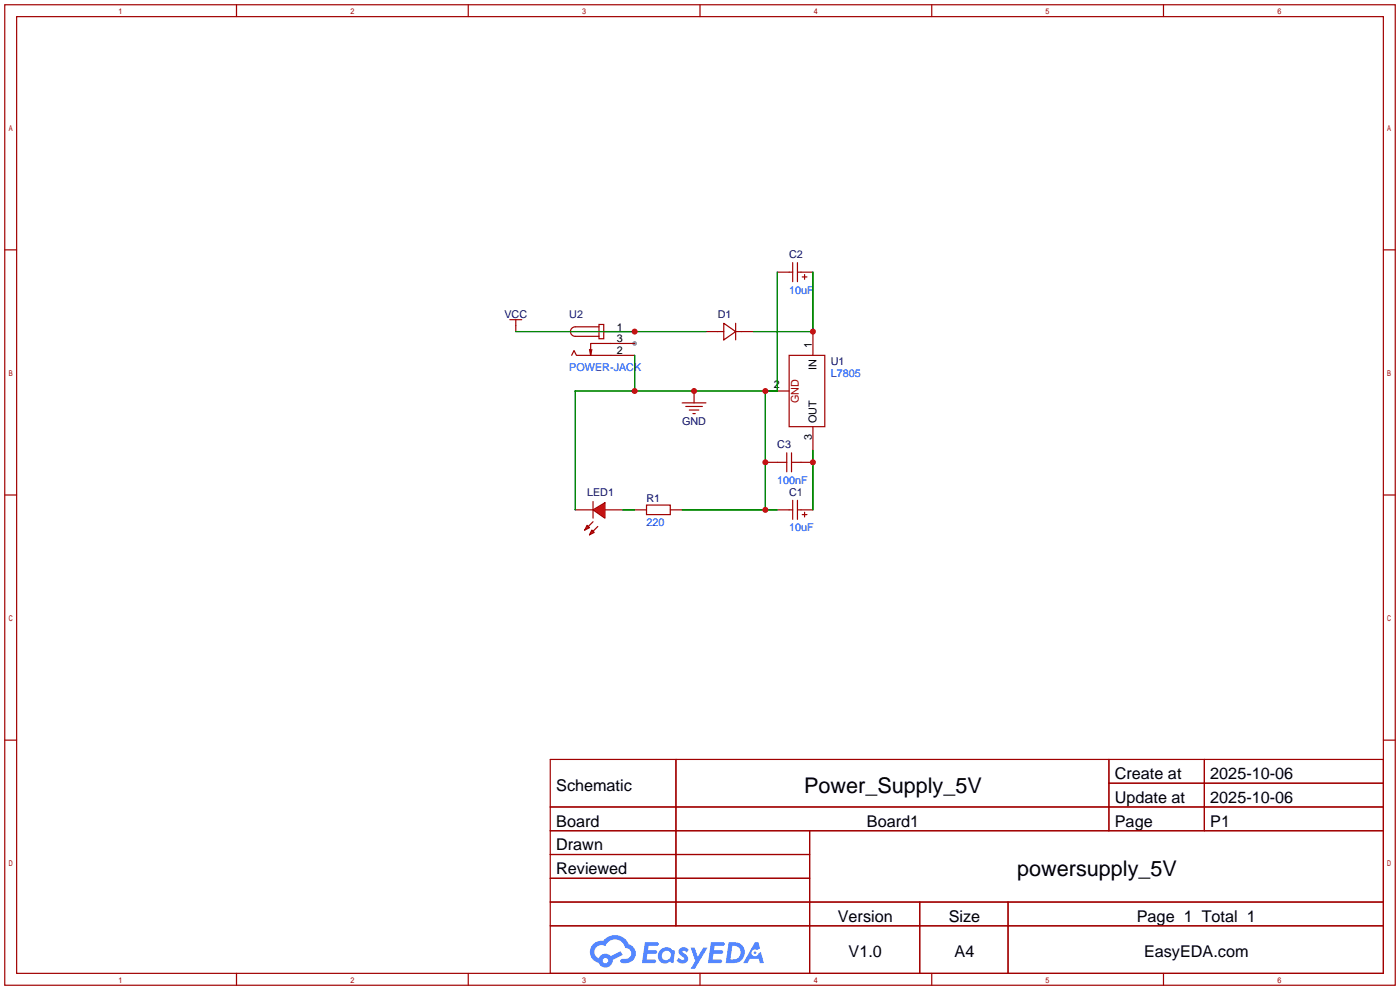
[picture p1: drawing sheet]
<svg xmlns="http://www.w3.org/2000/svg" width="299mm" height="212mm" viewBox="0 0 299 212" stroke-linecap="round" stroke-linejoin="round" font-family="sans-serif">
<circle cx="135.6" cy="73.4" r=".51" fill="#999"/>
<g fill="none" stroke="#a10000" stroke-width=".25">
<path d="M1 1h297.2v209.6h-297.2zM3.6 3.6h292.1v204.4h-292.1zM50.5 1v2.6M100.1 1v2.6M149.6 1v2.6M199.1 1v2.6M248.7 1v2.6M1 53.4h2.6M295.7 53.4h2.5M1 105.8h2.6M295.7 105.8h2.5M1 158.2h2.6"/>
<path d="M295.7 158.2h2.5M117.6 162.3h178.1v45.7h-178.1zM117.6 172.5h178.1M117.6 177.5h178.1M144.5 162.3v35.6M173 177.5v30.5M237 162.3v15.2M237 167.4h58.7M257.4 162.3v15.2M117.6 182.6h55.4M117.6 192.8h178.1M117.6 187.7h55.4"/>
<path d="M117.6 197.9h178.1M196.6 192.8v15.2M215.4 192.8v15.2M50.5 208v2.6M100.1 208v2.6M149.6 208v2.6M199.1 208v2.6M248.7 208v2.6"/>
</g>
<g fill="#5487ff">
<path d="M145.3 202.7a1.3 1.3 0 0 1 1.9 .3l-.4 .6a.54 .54 0 0 0-.9-.2l.1 .2a1.34 1.34 0 0 1 .9 1.8 1.47 1.47 0 0 1-2.3-.1l.5-.6 .8 .5a.31 .31 0 0 0 .4-.3 .31 .31 0 0 0-.3-.4 1.12 1.12 0 0 1-.7-1.8z"/>
<path d="M147.6 202.5h.9l.6 2 1.2-2h.9l-2.7 4.6h-.9l1-1.7z"/>
<path d="M137.8 201.4h1.7a1.31 1.31 0 0 1 1.2 .2 .4 .4 0 0 1-.3 .5l-1.8 .1-.1 .9h1.6a.4 .4 0 0 1 .4 .4 .4 .4 0 0 1-.5 .4h-1.6l-.2 1.2h1.4a.46 .46 0 0 1 .5 0 .46 .46 0 0 1 .1 .5l-.4 .2h-2.6z"/>
<path d="M151.9 201.4h1.7a1.32 1.32 0 0 1 1.2 .2 .39 .39 0 0 1-.3 .5l-1.8 .1-.1 .9h1.6a.4 .4 0 0 1 .4 .4 .4 .4 0 0 1-.4 .4h-1.7l-.2 1.2h1.4a.46 .46 0 0 1 .5 0 .46 .46 0 0 1 .1 .5l-.4 .2h-2.6z"/>
<path d="M161.3 201.4h.8l.3 1.3-.6 .4a.75 .75 0 0 0-1.1 .3 .75 .75 0 0 0 .5 1 .75 .75 0 0 0 .9-.7l.5-.2 .6 2.3h-.8l-.3-.9h-1.8l-.5 .9h-1z"/>
<path d="M155.7 201.4l-.6 4.4h1.5a2.27 2.27 0 0 0 2.6-2.2 2.27 2.27 0 0 0-2.7-2.2zM156.5 202.1a1.5 1.5 0 0 1 1.8 1.6 1.5 1.5 0 0 1-1.9 1.4h-.3z"/>
<path d="M141.2 203a1.6 1.6 0 0 0-.3 2.3 1.6 1.6 0 0 0 2.3 .2l.7 .3 .3-2.4-.1-.3-.5-.1a1.58 1.58 0 0 0-2.4 0zM141.8 203.5a.98 .98 0 0 1 1.6 .4 .98 .98 0 0 1-1.1 1.3 .94 .94 0 0 1-.9-.7 .94 .94 0 0 1 .4-1z"/>
<path d="M126.8 201.8a2.37 2.37 0 0 0 1.1 4 1.54 1.54 0 0 0 1.8 1 1.54 1.54 0 0 0 1.2-1.6l2.2-1.1-.5-.8-2 1a1.57 1.57 0 0 0-2.7 .5 1.5 1.5 0 0 1-.7-2.1 1.5 1.5 0 0 1 2.2-.5 2.23 2.23 0 0 1 2.3-1.4 2.23 2.23 0 0 1 2 1.8 1.16 1.16 0 0 1 1.2 1.1 1.16 1.16 0 0 1-1.1 1.2h-.7a.47 .47 0 0 0-.5 .4 .47 .47 0 0 0 .4 .5 2.17 2.17 0 0 0 2.5-.9 2.17 2.17 0 0 0-.3-2.7l-.8-.4a3.2 3.2 0 0 0-5.5-.7l-1.1 .1zM128.8 205.3a.6 .6 0 0 1 1.2 0 .6 .6 0 0 1-1.2 0z"/>
<circle cx="161.4" cy="203.6" r=".28"/>
</g>
<path d="M150.9 70.9h3.8M154.7 69.1l2.5 1.8-2.5 1.7zM157.2 70.9h3.8M157.2 69.1v3.5M122.9 109h3.8M126.7 107.2v3.5M129.3 109h3.8M135.6 109h2.6M138.2 107.9h5.1v2.1h-5.1zM143.3 109h2.5" fill="none" stroke="#a10000" stroke-width=".25"/>
<g fill="#f00" stroke="#a10000" stroke-width=".25">
<path d="M126.7 109l2.6-1.6v3.3z"/>
<path d="M126.5 113.3l.5 .5-1 .5z"/>
<path d="M125.5 112.3l.5 .5-1 .5z"/>
</g>
<g fill="none" stroke="#a10000" stroke-width=".25">
<path d="M166.1 58.2h3.3M169.4 56.1v4.1M170.4 58.2h3.3M170.4 56.1v4.1M171.4 59.2h1.1M172 58.7v1M109 68.3h2.5M110.2 68.3v2.6M122.2 75.9l.5-1 .5 1h12.4M126.5 74.7l-.3 1.2M128 69.3h1v3.1h-1zM128 69.8h-5.1a1.02 1.02 0 0 0-1 1.1 1.02 1.02 0 0 0 1 1h5.1"/>
<path d="M129 70.9h6.6M135.6 73.4h-9.4v2.5l-.2-1.2M168.7 75.9h7.6v15.3h-7.6zM173.7 70.9v5M145.8 86.1h5.1M146.6 86.9h3.5M147.3 87.6h2.1M148.1 88.4h.5M148.3 83.6v2.5M163.6 83.6h5.1M163.6 98.8h4.5M168.1 96.8v4"/>
<path d="M169.2 98.8h4.5M169.2 96.8v4M173.7 91.2v5.1M126.7 111.5l-1 1M127.8 112.5l-1.1 1M166.1 109h3.3M169.4 106.9v4.1M170.4 106.9v4.1M170.4 109h3.3M171.4 110h1.1M172 109.5v1"/>
</g>
<path d="M166.1 58.2v25.4h-43.2v25.4M173.7 58.2v12.7h-12.7M110.2 70.9h40.7M135.6 75.9v7.7M163.6 83.6v25.4M173.7 96.3v12.7M133.1 109h2.5M145.8 109h20.3" fill="none" stroke="#008700" stroke-width=".25"/>
<g fill="#c00">
<circle cx="135.6" cy="70.9" r=".63"/>
<circle cx="173.7" cy="70.9" r=".63"/>
<circle cx="173.7" cy="98.8" r=".63"/>
<circle cx="163.6" cy="109" r=".63"/>
<circle cx="163.6" cy="98.8" r=".63"/>
<circle cx="163.6" cy="83.6" r=".63"/>
<circle cx="148.3" cy="83.6" r=".63"/>
<circle cx="135.6" cy="83.6" r=".63"/>
</g>
<g font-size="4.6">
<text x="171.9" y="169.4">Power_Supply_5V</text>
<text x="217.4" y="187.2">powersupply_5V</text>
</g>
<g font-size="3.5">
<text x="238.3" y="166.5">Create at</text>
<text x="258.7" y="166.5">2025-10-06</text>
<text x="118.9" y="169.1">Schematic</text>
<text x="238.3" y="171.6">Update at</text>
<text x="258.7" y="171.6">2025-10-06</text>
<text x="118.9" y="176.7">Board</text>
<text x="185.3" y="176.7">Board1</text>
<text x="238.3" y="176.7">Page</text>
<text x="258.7" y="176.7">P1</text>
<text x="118.9" y="181.8">Drawn</text>
<text x="118.9" y="186.8">Reviewed</text>
<text x="179.1" y="197">Version</text>
<text x="202.8" y="197">Size</text>
<text x="243" y="197">Page 1 Total 1</text>
<text x="181.4" y="204.6">V1.0</text>
<text x="204" y="204.6">A4</text>
<text x="244.5" y="204.6">EasyEDA.com</text>
</g>
<g font-size="2.3" fill="#000080">
<text x="168.7" y="55.2">C2</text>
<text x="107.8" y="67.9">VCC</text>
<text x="121.7" y="67.9">U2</text>
<text x="153.4" y="67.9">D1</text>
<text x="177.5" y="78">U1</text>
<text x="145.8" y="90.7">GND</text>
<text x="166.1" y="95.8">C3</text>
<text x="125.5" y="106">LED1</text>
<text x="138.2" y="107.2">R1</text>
<text x="168.7" y="106">C1</text>
</g>
<g font-size="2.3" fill="#00f">
<text x="168.7" y="62.8">10uF</text>
<text x="121.7" y="79.3">POWER-JACK</text>
<text x="177.5" y="80.6">L7805</text>
<text x="166.1" y="103.4">100nF</text>
<text x="138.2" y="112.3">220</text>
<text x="168.7" y="113.6">10uF</text>
</g>
<g font-size="2.3">
<text x="131.8" y="70.6">1</text>
<text x="131.8" y="75.7">2</text>
<text x="131.8" y="73.2">3</text>
<text x="173.5" y="74.4" transform="rotate(-90 173.5 74.4)">1</text>
<text x="165.4" y="82.8">2</text>
<text x="174.5" y="79" transform="rotate(-90 174.5 79)">IN</text>
<text x="173.5" y="94" transform="rotate(-90 173.5 94)">3</text>
<text x="174.5" y="90.4" transform="rotate(-90 174.5 90.4)">OUT</text>
</g>
<text font-size="2.3" fill="#a00000" x="170.7" y="86.2" transform="rotate(-90 170.7 86.2)">GND</text>
</svg>
